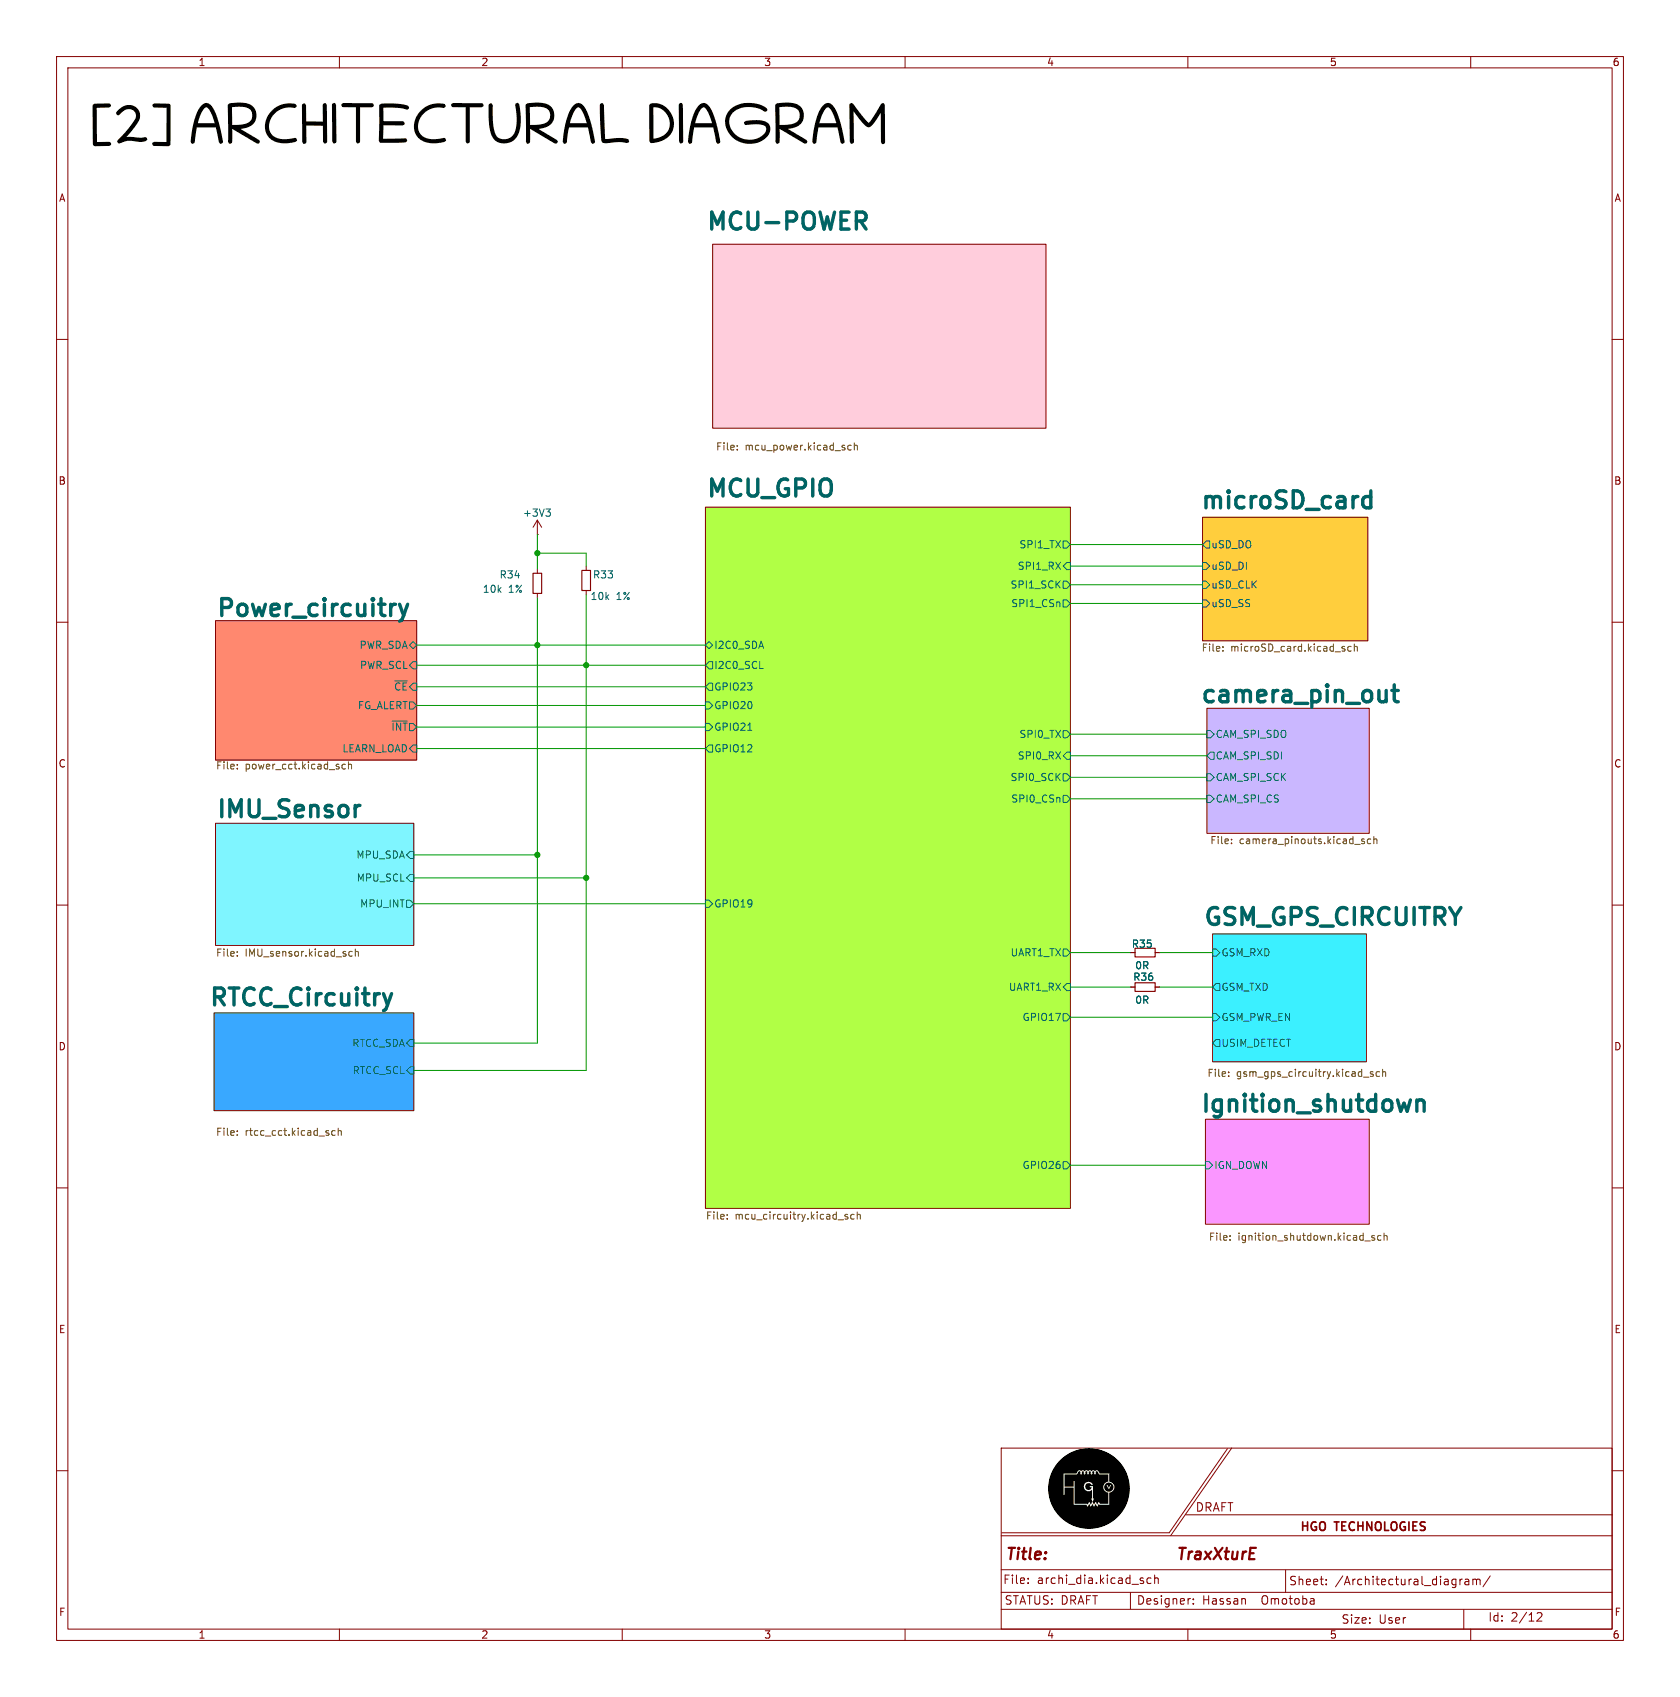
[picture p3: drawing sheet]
(kicad_sch
 (version 20231120)
 (generator "eeschema")
 (generator_version "8.0")
 (paper "User" 297 300)
 (title_block
  (title "              TraxXturE")
  (rev "0.0")
  (company "HGO TECHNOLOGIES")
  (comment 1 "1.0")
  (comment 2 "Hassan  Omotoba")
  (comment 3 "DRAFT"))
 (lib_symbols
  (symbol "Device:R_Small"
   (pin_numbers hide)
   (pin_names
    (offset 0.254) hide) (exclude_from_sim no) (in_bom yes) (on_board yes)
   (property "Reference" "R" (at 0.762 0.508 0) (effects (font (size 1.27 1.27)) (justify left)))
   (property "Value" "R_Small" (at 0.762 -1.016 0) (effects (font (size 1.27 1.27)) (justify left)))
   (property "Footprint" "" (at 0 0 0) (effects (font (size 1.27 1.27)) (hide yes)))
   (property "Datasheet" "~" (at 0 0 0) (effects (font (size 1.27 1.27)) (hide yes)))
   (property "Description" "Resistor, small symbol" (at 0 0 0) (effects (font (size 1.27 1.27)) (hide yes)))
   (symbol "R_Small_0_1"
    (rectangle (start -0.762 1.778) (end 0.762 -1.778) (stroke (width 0.2032) (type default)) (fill (type none))))
   (symbol "R_Small_1_1"
    (pin passive line (at 0 2.54 270) (length 0.762) (name "~" (effects (font (size 1.27 1.27)))) (number "1" (effects (font (size 1.27 1.27)))))
    (pin passive line (at 0 -2.54 90) (length 0.762) (name "~" (effects (font (size 1.27 1.27)))) (number "2" (effects (font (size 1.27 1.27)))))))
  (symbol "power:VCC"
   (power)
   (pin_numbers hide)
   (pin_names
    (offset 0) hide) (exclude_from_sim no) (in_bom yes) (on_board yes)
   (property "Reference" "#PWR" (at 0 -3.81 0) (effects (font (size 1.27 1.27)) (hide yes)))
   (property "Value" "VCC" (at 0 3.556 0) (effects (font (size 1.27 1.27))))
   (property "Footprint" "" (at 0 0 0) (effects (font (size 1.27 1.27)) (hide yes)))
   (property "Datasheet" "" (at 0 0 0) (effects (font (size 1.27 1.27)) (hide yes)))
   (property "Description" "Power symbol creates a global label with name \"VCC\"" (at 0 0 0) (effects (font (size 1.27 1.27)) (hide yes)))
   (symbol "VCC_0_1"
    (polyline (pts (xy -0.762 1.27) (xy 0 2.54)) (stroke (width 0) (type default)) (fill (type none)))
    (polyline (pts (xy 0 0) (xy 0 2.54)) (stroke (width 0) (type default)) (fill (type none)))
    (polyline (pts (xy 0 2.54) (xy 0.762 1.27)) (stroke (width 0) (type default)) (fill (type none))))
   (symbol "VCC_1_1"
    (pin power_in line (at 0 0 90) (length 0) (name "~" (effects (font (size 1.27 1.27)))) (number "1" (effects (font (size 1.27 1.27))))))))
 (junction
  (at 94.996 114.046)
  (diameter 0)
  (color 0 0 0 0))
 (junction
  (at 103.632 155.194)
  (diameter 0)
  (color 0 0 0 0))
 (junction
  (at 94.996 151.13)
  (diameter 0)
  (color 0 0 0 0))
 (junction
  (at 103.632 117.602)
  (diameter 0)
  (color 0 0 0 0))
 (junction
  (at 94.996 97.79)
  (diameter 0)
  (color 0 0 0 0))
 (wire
  (pts (xy 189.23 205.994) (xy 213.106 205.994))
  (stroke (width 0) (type default)))
 (wire
  (pts (xy 189.23 129.794) (xy 213.36 129.794))
  (stroke (width 0) (type default)))
 (wire
  (pts (xy 189.23 179.832) (xy 214.376 179.832))
  (stroke (width 0) (type default)))
 (wire
  (pts (xy 204.978 168.402) (xy 214.376 168.402))
  (stroke (width 0) (type default)))
 (wire
  (pts (xy 189.23 96.266) (xy 212.598 96.266))
  (stroke (width 0) (type default)))
 (wire
  (pts (xy 103.632 100.076) (xy 103.632 97.79))
  (stroke (width 0) (type default)))
 (wire
  (pts (xy 189.23 168.402) (xy 199.898 168.402))
  (stroke (width 0) (type default)))
 (wire
  (pts (xy 189.23 103.378) (xy 212.598 103.378))
  (stroke (width 0) (type default)))
 (wire
  (pts (xy 94.996 114.046) (xy 94.996 151.13))
  (stroke (width 0) (type default)))
 (wire
  (pts (xy 103.632 117.602) (xy 124.714 117.602))
  (stroke (width 0) (type default)))
 (wire
  (pts (xy 189.23 106.68) (xy 212.598 106.68))
  (stroke (width 0) (type default)))
 (wire
  (pts (xy 73.152 155.194) (xy 103.632 155.194))
  (stroke (width 0) (type default)))
 (wire
  (pts (xy 103.632 117.602) (xy 103.632 155.194))
  (stroke (width 0) (type default)))
 (wire
  (pts (xy 94.996 114.046) (xy 124.714 114.046))
  (stroke (width 0) (type default)))
 (wire
  (pts (xy 94.996 105.664) (xy 94.996 114.046))
  (stroke (width 0) (type default)))
 (wire
  (pts (xy 204.978 174.498) (xy 214.376 174.498))
  (stroke (width 0) (type default)))
 (wire
  (pts (xy 189.23 137.414) (xy 213.36 137.414))
  (stroke (width 0) (type default)))
 (wire
  (pts (xy 73.66 128.524) (xy 124.714 128.524))
  (stroke (width 0) (type default)))
 (wire
  (pts (xy 103.632 155.194) (xy 103.632 189.23))
  (stroke (width 0) (type default)))
 (wire
  (pts (xy 103.632 97.79) (xy 94.996 97.79))
  (stroke (width 0) (type default)))
 (wire
  (pts (xy 73.152 159.766) (xy 124.714 159.766))
  (stroke (width 0) (type default)))
 (wire
  (pts (xy 94.996 94.488) (xy 94.996 97.79))
  (stroke (width 0) (type default)))
 (wire
  (pts (xy 73.66 114.046) (xy 94.996 114.046))
  (stroke (width 0) (type default)))
 (wire
  (pts (xy 189.23 133.604) (xy 213.36 133.604))
  (stroke (width 0) (type default)))
 (wire
  (pts (xy 189.23 174.498) (xy 199.898 174.498))
  (stroke (width 0) (type default)))
 (wire
  (pts (xy 94.996 151.13) (xy 94.996 184.404))
  (stroke (width 0) (type default)))
 (wire
  (pts (xy 73.152 189.23) (xy 103.632 189.23))
  (stroke (width 0) (type default)))
 (wire
  (pts (xy 73.66 132.334) (xy 124.714 132.334))
  (stroke (width 0) (type default)))
 (wire
  (pts (xy 94.996 184.404) (xy 73.152 184.404))
  (stroke (width 0) (type default)))
 (wire
  (pts (xy 189.23 100.076) (xy 212.598 100.076))
  (stroke (width 0) (type default)))
 (wire
  (pts (xy 73.66 117.602) (xy 103.632 117.602))
  (stroke (width 0) (type default)))
 (wire
  (pts (xy 73.66 124.714) (xy 124.714 124.714))
  (stroke (width 0) (type default)))
 (wire
  (pts (xy 73.152 151.13) (xy 94.996 151.13))
  (stroke (width 0) (type default)))
 (wire
  (pts (xy 73.66 121.412) (xy 124.714 121.412))
  (stroke (width 0) (type default)))
 (wire
  (pts (xy 103.632 105.156) (xy 103.632 117.602))
  (stroke (width 0) (type default)))
 (wire
  (pts (xy 94.996 97.79) (xy 94.996 100.584))
  (stroke (width 0) (type default)))
 (wire
  (pts (xy 189.23 141.224) (xy 213.36 141.224))
  (stroke (width 0) (type default)))
 (image
  (at 192.532 263.144)
  (scale 0.171684)
  (data))
 (text "[2] ARCHITECTURAL DIAGRAM"
  (exclude_from_sim no)
  (at 86.36 24.13 0)
  (effects (font
    (face "Chilanka") (size 7 7) (thickness 0.8)
    (bold yes) (color 0 0 0 1))))
 (symbol
  (lib_id "Device:R_Small")
  (at 202.438 174.498 270)
  (unit 1)
  (exclude_from_sim no)
  (in_bom yes)
  (on_board yes)
  (dnp no)
  (property "Reference" "R36" (at 202.184 172.72 90) (effects (font (size 1.27 1.27))))
  (property "Value" "0R" (at 201.93 176.784 90) (effects (font (size 1.27 1.27))))
  (property "Footprint" "Resistor_SMD:R_0402_1005Metric" (at 202.438 174.498 0) (effects (font (size 1.27 1.27)) (hide yes)))
  (property "Datasheet" "~" (at 202.438 174.498 0) (effects (font (size 1.27 1.27)) (hide yes)))
  (property "Description" "Resistor, small symbol" (at 202.438 174.498 0) (effects (font (size 1.27 1.27)) (hide yes)))
  (pin "1")
  (pin "2"))
 (symbol
  (lib_id "Device:R_Small")
  (at 103.632 102.616 180)
  (unit 1)
  (exclude_from_sim no)
  (in_bom yes)
  (on_board yes)
  (dnp no)
  (property "Reference" "R33" (at 106.68 101.6 0) (effects (font (size 1.27 1.27))))
  (property "Value" "10k 1%" (at 107.95 105.41 0) (effects (font (size 1.27 1.27))))
  (property "Footprint" "Resistor_SMD:R_0402_1005Metric" (at 103.632 102.616 0) (effects (font (size 1.27 1.27)) (hide yes)))
  (property "Datasheet" "~" (at 103.632 102.616 0) (effects (font (size 1.27 1.27)) (hide yes)))
  (property "Description" "Resistor, small symbol" (at 103.632 102.616 0) (effects (font (size 1.27 1.27)) (hide yes)))
  (pin "1")
  (pin "2"))
 (symbol
  (lib_id "power:VCC")
  (at 94.996 94.488 0)
  (unit 1)
  (exclude_from_sim no)
  (in_bom yes)
  (on_board yes)
  (dnp no)
  (property "Reference" "#PWR066" (at 94.996 98.298 0) (effects (font (size 1.27 1.27)) (hide yes)))
  (property "Value" "+3V3" (at 94.996 90.678 0) (effects (font (size 1.27 1.27))))
  (property "Footprint" "" (at 94.996 94.488 0) (effects (font (size 1.27 1.27)) (hide yes)))
  (property "Datasheet" "" (at 94.996 94.488 0) (effects (font (size 1.27 1.27)) (hide yes)))
  (property "Description" "Power symbol creates a global label with name \"VCC\"" (at 94.996 94.488 0) (effects (font (size 1.27 1.27)) (hide yes)))
  (pin "1"))
 (symbol
  (lib_id "Device:R_Small")
  (at 202.438 168.402 270)
  (unit 1)
  (exclude_from_sim no)
  (in_bom yes)
  (on_board yes)
  (dnp no)
  (property "Reference" "R35" (at 201.93 166.878 90) (effects (font (size 1.27 1.27))))
  (property "Value" "0R" (at 201.93 170.688 90) (effects (font (size 1.27 1.27))))
  (property "Footprint" "Resistor_SMD:R_0402_1005Metric" (at 202.438 168.402 0) (effects (font (size 1.27 1.27)) (hide yes)))
  (property "Datasheet" "~" (at 202.438 168.402 0) (effects (font (size 1.27 1.27)) (hide yes)))
  (property "Description" "Resistor, small symbol" (at 202.438 168.402 0) (effects (font (size 1.27 1.27)) (hide yes)))
  (pin "1")
  (pin "2"))
 (symbol
  (lib_id "Device:R_Small")
  (at 94.996 103.124 180)
  (unit 1)
  (exclude_from_sim no)
  (in_bom yes)
  (on_board yes)
  (dnp no)
  (property "Reference" "R34" (at 90.17 101.6 0) (effects (font (size 1.27 1.27))))
  (property "Value" "10k 1%" (at 88.9 104.14 0) (effects (font (size 1.27 1.27))))
  (property "Footprint" "Resistor_SMD:R_0402_1005Metric" (at 94.996 103.124 0) (effects (font (size 1.27 1.27)) (hide yes)))
  (property "Datasheet" "~" (at 94.996 103.124 0) (effects (font (size 1.27 1.27)) (hide yes)))
  (property "Description" "Resistor, small symbol" (at 94.996 103.124 0) (effects (font (size 1.27 1.27)) (hide yes)))
  (pin "1")
  (pin "2"))
 (sheet
  (at 213.36 125.222)
  (size 28.702 22.098)
  (stroke (width 0.1524) (type solid))
  (fill (color 202 183 255 1.0000))
  (property "Sheetname" "camera_pin_out" (at 212.09 124.46 0) (effects (font (size 3 3) (thickness 0.6)
    (bold yes)) (justify left bottom)))
  (property "Sheetfile" "camera_pinouts.kicad_sch" (at 213.868 147.828 0) (effects (font (size 1.27 1.27)) (justify left top)))
  (pin "CAM_SPI_SDO" input (at 213.36 129.794 180) (effects (font (size 1.27 1.27)) (justify left)))
  (pin "CAM_SPI_SDI" output (at 213.36 133.604 180) (effects (font (size 1.27 1.27)) (justify left)))
  (pin "CAM_SPI_SCK" input (at 213.36 137.414 180) (effects (font (size 1.27 1.27)) (justify left)))
  (pin "CAM_SPI_CS" input (at 213.36 141.224 180) (effects (font (size 1.27 1.27)) (justify left))))
 (sheet
  (at 37.846 179.07)
  (size 35.306 17.272)
  (stroke (width 0.1524) (type solid))
  (fill (color 57 168 255 1.0000))
  (property "Sheetname" "RTCC_Circuitry" (at 36.83 178.054 0) (effects (font (size 3 3) (thickness 0.6)
    (bold yes)) (justify left bottom)))
  (property "Sheetfile" "rtcc_cct.kicad_sch" (at 38.1 199.39 0) (effects (font (size 1.27 1.27)) (justify left top)))
  (pin "RTCC_SCL" input (at 73.152 189.23 0) (effects (font (size 1.27 1.27)) (justify right)))
  (pin "RTCC_SDA" input (at 73.152 184.404 0) (effects (font (size 1.27 1.27)) (justify right))))
 (sheet
  (at 125.984 43.18)
  (size 58.928 32.512)
  (stroke (width 0.1524) (type solid))
  (fill (color 255 205 220 1.0000))
  (property "Sheetname" "MCU-POWER" (at 124.714 40.894 0) (effects (font (size 3 3) (thickness 0.6)
    (bold yes)) (justify left bottom)))
  (property "Sheetfile" "mcu_power.kicad_sch" (at 126.492 78.232 0) (effects (font (size 1.27 1.27)) (justify left top))))
 (sheet
  (at 214.376 165.1)
  (size 27.178 22.606)
  (stroke (width 0.1524) (type solid))
  (fill (color 59 240 255 1.0000))
  (property "Sheetname" "GSM_GPS_CIRCUITRY" (at 212.598 163.83 0) (effects (font (size 3 3)
    (bold yes)) (justify left bottom)))
  (property "Sheetfile" "gsm_gps_circuitry.kicad_sch" (at 213.36 188.976 0) (effects (font (size 1.27 1.27)) (justify left top)))
  (pin "GSM_RXD" input (at 214.376 168.402 180) (effects (font (size 1.27 1.27)) (justify left)))
  (pin "GSM_TXD" output (at 214.376 174.498 180) (effects (font (size 1.27 1.27)) (justify left)))
  (pin "GSM_PWR_EN" input (at 214.376 179.832 180) (effects (font (size 1.27 1.27)) (justify left)))
  (pin "USIM_DETECT" output (at 214.376 184.404 180) (effects (font (size 1.27 1.27)) (justify left))))
 (sheet
  (at 212.598 91.44)
  (size 29.21 21.844)
  (stroke (width 0.1524) (type solid))
  (fill (color 255 206 61 1.0000))
  (property "Sheetname" "microSD_card" (at 212.09 90.17 0) (effects (font (size 3 3) (thickness 0.6)
    (bold yes)) (justify left bottom)))
  (property "Sheetfile" "microSD_card.kicad_sch" (at 212.344 113.792 0) (effects (font (size 1.27 1.27)) (justify left top)))
  (pin "uSD_CLK" input (at 212.598 103.378 180) (effects (font (size 1.27 1.27)) (justify left)))
  (pin "uSD_DO" output (at 212.598 96.266 180) (effects (font (size 1.27 1.27)) (justify left)))
  (pin "uSD_SS" input (at 212.598 106.68 180) (effects (font (size 1.27 1.27)) (justify left)))
  (pin "uSD_DI" input (at 212.598 100.076 180) (effects (font (size 1.27 1.27)) (justify left))))
 (sheet
  (at 124.714 89.662)
  (size 64.516 123.952)
  (fields_autoplaced yes)
  (stroke (width 0.1524) (type solid))
  (fill (color 177 255 69 1.0000))
  (property "Sheetname" "MCU_GPIO" (at 124.714 88.0854 0) (effects (font (size 3 3)
    (bold yes)) (justify left bottom)))
  (property "Sheetfile" "mcu_circuitry.kicad_sch" (at 124.714 214.1986 0) (effects (font (size 1.27 1.27)) (justify left top)))
  (pin "SPI0_RX" input (at 189.23 133.604 0) (effects (font (size 1.27 1.27)) (justify right)))
  (pin "SPI0_SCK" output (at 189.23 137.414 0) (effects (font (size 1.27 1.27)) (justify right)))
  (pin "SPI0_CSn" output (at 189.23 141.224 0) (effects (font (size 1.27 1.27)) (justify right)))
  (pin "SPI0_TX" output (at 189.23 129.794 0) (effects (font (size 1.27 1.27)) (justify right)))
  (pin "I2C0_SDA" bidirectional (at 124.714 114.046 180) (effects (font (size 1.27 1.27)) (justify left)))
  (pin "I2C0_SCL" output (at 124.714 117.602 180) (effects (font (size 1.27 1.27)) (justify left)))
  (pin "SPI1_SCK" output (at 189.23 103.378 0) (effects (font (size 1.27 1.27)) (justify right)))
  (pin "SPI1_RX" input (at 189.23 100.076 0) (effects (font (size 1.27 1.27)) (justify right)))
  (pin "SPI1_CSn" output (at 189.23 106.68 0) (effects (font (size 1.27 1.27)) (justify right)))
  (pin "SPI1_TX" output (at 189.23 96.266 0) (effects (font (size 1.27 1.27)) (justify right)))
  (pin "GPIO17" output (at 189.23 179.832 0) (effects (font (size 1.27 1.27)) (justify right)))
  (pin "GPIO23" output (at 124.714 121.412 180) (effects (font (size 1.27 1.27)) (justify left)))
  (pin "UART1_TX" output (at 189.23 168.402 0) (effects (font (size 1.27 1.27)) (justify right)))
  (pin "UART1_RX" input (at 189.23 174.498 0) (effects (font (size 1.27 1.27)) (justify right)))
  (pin "GPIO26" output (at 189.23 205.994 0) (effects (font (size 1.27 1.27)) (justify right)))
  (pin "GPIO21" input (at 124.714 128.524 180) (effects (font (size 1.27 1.27)) (justify left)))
  (pin "GPIO20" input (at 124.714 124.714 180) (effects (font (size 1.27 1.27)) (justify left)))
  (pin "GPIO19" input (at 124.714 159.766 180) (effects (font (size 1.27 1.27)) (justify left)))
  (pin "GPIO12" output (at 124.714 132.334 180) (effects (font (size 1.27 1.27)) (justify left))))
 (sheet
  (at 38.1 145.542)
  (size 35.052 21.59)
  (stroke (width 0.1524) (type solid))
  (fill (color 127 245 255 1.0000))
  (property "Sheetname" "IMU_Sensor" (at 38.1 144.78 0) (effects (font (size 3 3) (thickness 0.6)
    (bold yes)) (justify left bottom)))
  (property "Sheetfile" "IMU_sensor.kicad_sch" (at 38.1 167.7166 0) (effects (font (size 1.27 1.27)) (justify left top)))
  (pin "MPU_SDA" input (at 73.152 151.13 0) (effects (font (size 1.27 1.27)) (justify right)))
  (pin "MPU_SCL" input (at 73.152 155.194 0) (effects (font (size 1.27 1.27)) (justify right)))
  (pin "MPU_INT" output (at 73.152 159.766 0) (effects (font (size 1.27 1.27)) (justify right))))
 (sheet
  (at 38.1 109.728)
  (size 35.56 24.638)
  (stroke (width 0.1524) (type solid))
  (fill (color 255 136 111 1.0000))
  (property "Sheetname" "Power_circuitry" (at 38.1 109.22 0) (effects (font (size 3 3)
    (bold yes)) (justify left bottom)))
  (property "Sheetfile" "power_cct.kicad_sch" (at 38.1 134.62 0) (effects (font (size 1.27 1.27)) (justify left top)))
  (pin "FG_ALERT" output (at 73.66 124.714 0) (effects (font (size 1.27 1.27)) (justify right)))
  (pin "PWR_SDA" bidirectional (at 73.66 114.046 0) (effects (font (size 1.27 1.27)) (justify right)))
  (pin "PWR_SCL" input (at 73.66 117.602 0) (effects (font (size 1.27 1.27)) (justify right)))
  (pin "~{CE}" input (at 73.66 121.412 0) (effects (font (size 1.27 1.27)) (justify right)))
  (pin "~{INT}" output (at 73.66 128.524 0) (effects (font (size 1.27 1.27)) (justify right)))
  (pin "LEARN_LOAD" input (at 73.66 132.334 0) (effects (font (size 1.27 1.27)) (justify right))))
 (sheet
  (at 213.106 197.866)
  (size 28.956 18.542)
  (stroke (width 0.1524) (type solid))
  (fill (color 250 150 255 1.0000))
  (property "Sheetname" "Ignition_shutdown" (at 212.09 196.85 0) (effects (font (size 3 3)
    (bold yes)) (justify left bottom)))
  (property "Sheetfile" "ignition_shutdown.kicad_sch" (at 213.614 217.932 0) (effects (font (size 1.27 1.27)) (justify left top)))
  (property "Field2" "" (at 213.106 197.866 0) (effects (font (size 1.27 1.27)) (hide yes)))
  (pin "IGN_DOWN" input (at 213.106 205.994 180) (effects (font (size 1.27 1.27)) (justify left)))))
